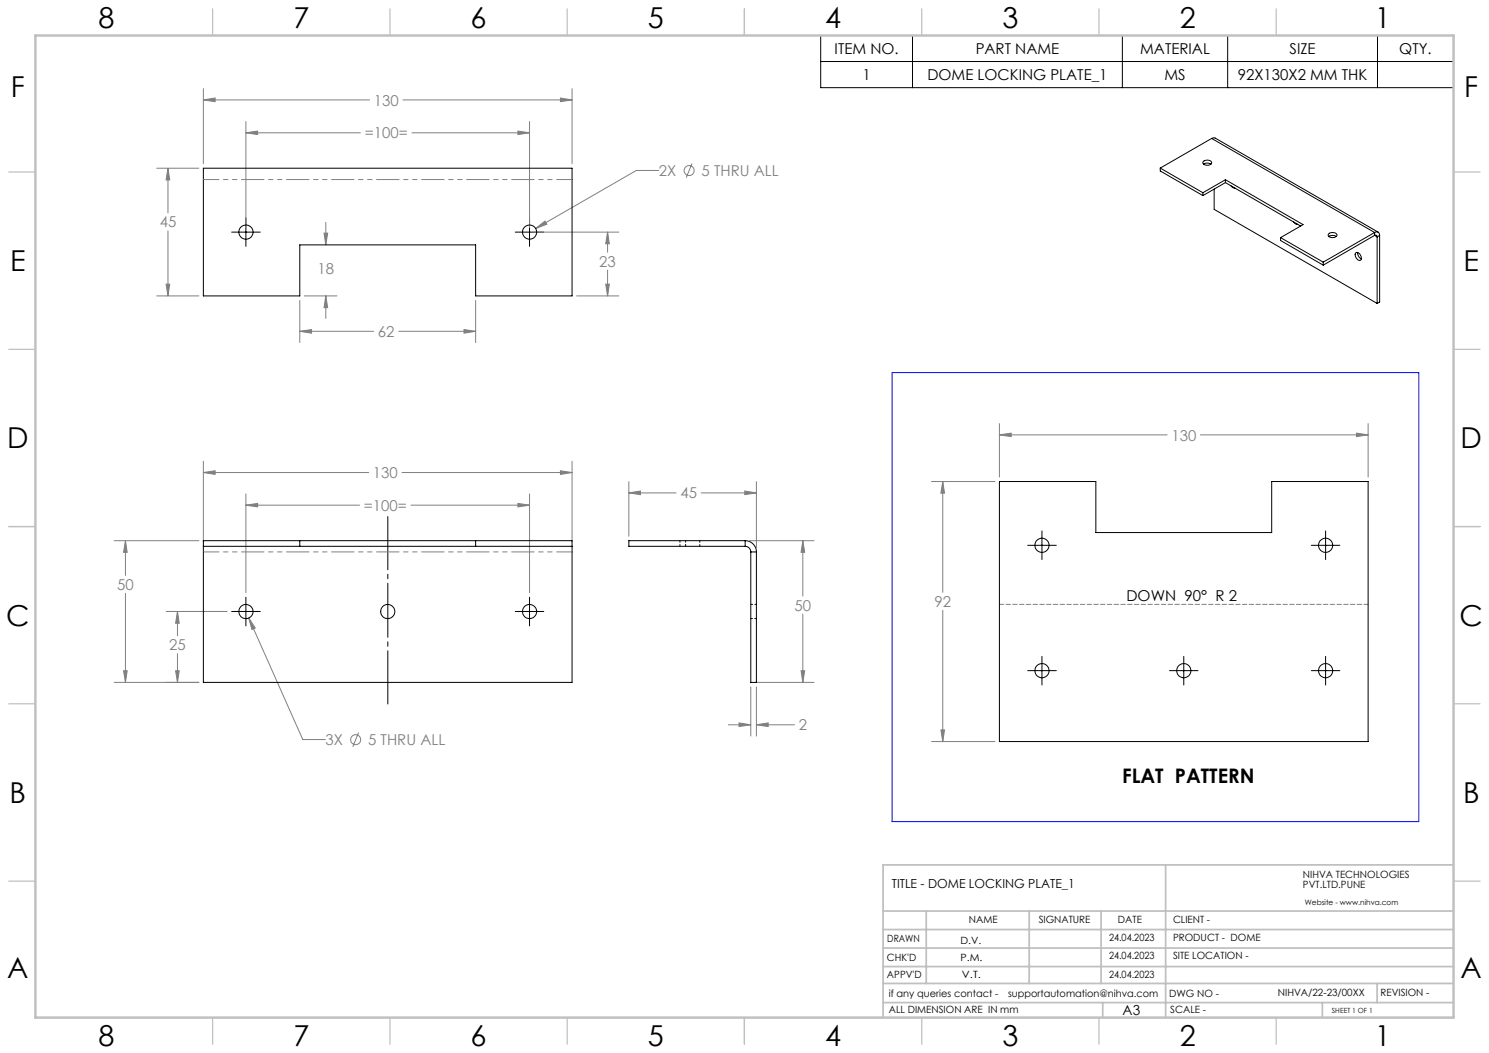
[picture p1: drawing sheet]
<svg xmlns="http://www.w3.org/2000/svg" width="420mm" height="297mm" viewBox="0 0 420 297" stroke-linecap="round" stroke-linejoin="round" font-family="sans-serif">
<g fill="none" stroke="#808080" stroke-width=".28">
<path d="M57.4 28.2l3.3-.5v1zM57.4 25v21.2M57.4 28.2h46.8M69.4 37.5l3.3-.5v1zM69.4 34.3v29.9M69.4 37.5h32.3M113.6 28.2h47.8M116.2 37.5h33.2M146.1 37l3.3 .5-3.3 .5zM149.4 34.3v29.9M158.1 27.7l3.3 .5-3.3 .5zM161.4 25v21.2"/>
<path d="M44.2 47.4h11.9M47.4 47.4l.5 3.4h-1.1zM47.4 47.4v12.7M185.8 48.1h-6.3l-28.4 16.3M195.2 46.1l-1.6 4M47.4 65.1v18.4M91.4 65.8h1l-.5 3.3zM91.9 62.7v6.4M150.6 65.5h24M151.1 64.4l2.6-2 .5 .8zM171.4 65.5l.5 3.3h-1zM171.4 65.5v5.7"/>
<path d="M171.4 76.2v7.3M44.2 83.5h11.9M46.8 80.1h1.1l-.5 3.4zM84.6 93.4l3.3-.4v1zM84.6 84.7v11.9M84.6 93.4h20.8M85.8 83.5h9.3M91.9 83.5l.5 3.3h-1zM91.9 83.5v6.3M112.5 93.4h21.7M130.9 93l3.3 .4-3.3 .6zM134.2 84.7v11.9"/>
<path d="M162.6 83.5h12M170.9 80.1h1l-.5 3.4zM281.9 119.5v15M385.9 119.5v15M57.4 133.3l3.3-.5v1zM57.4 130.1v22.7M57.4 133.3h46.6M69.4 139.3v27.9M113.4 133.3h48M149.4 139.3v27.9M158.1 132.8l3.3 .5-3.3 .5zM161.4 130.1v22.7"/>
<path d="M177.4 139l3.3-.5v1zM177.4 135.9v15.3M177.4 139h13.3M197.8 139h15.6M210.1 138.5l3.3 .5-3.3 .5zM213.4 135.9v18.5M262.7 135.8h17.9M265.9 135.8l.5 3.3h-1zM265.9 135.8v31.3M281.9 122.7l3.3-.5v1zM281.9 122.7h47.3M338.6 122.7h47.3"/>
<path d="M382.6 122.2l3.3 .5-3.3 .5zM32.2 152.5h23.9M35.4 152.5l.5 3.3h-1zM35.4 152.5v9.8M69.4 142.5l3.3-.5v1zM69.4 142.5h32M115.9 142.5h33.5M146.1 142l3.3 .5-3.3 .5zM211.5 152.5h18.1M226.4 152.5l.6 3.3h-1zM226.4 152.5v15.6M35.4 167.4v25.1"/>
<path d="M46.9 172.5h17.2M50.1 172.5l.5 3.3h-1.1zM50.1 172.5v6.8M70.2 174.3l1.8 2.8-1 .4zM70.2 174.3l15.2 34.3h6.4M226.4 173.2v19.3M265.9 172.1v37.1M32.2 192.5h23.9M34.9 189.2h1l-.5 3.3zM49.5 189.2h1.1l-.5 3.3zM50.1 184.4v8.1M211.8 193.7v13.9"/>
<path d="M213 192.5h16.6M213.4 193.7v13.9M226 189.2h1l-.6 3.3zM101.1 206.6l-1.6 4M205.4 204.4h6.4M208.5 203.9l3.3 .5-3.3 .5zM213.4 204.4l3.3-.5v1zM213.4 204.4h10.7M262.7 209.2h17.9M265.4 205.9h1l-.5 3.3z"/>
<circle cx="194.4" cy="48.1" r="1.42"/>
<circle cx="100.3" cy="208.6" r="1.41"/>
</g>
<g fill="none" stroke="#000" stroke-width=".28">
<path d="M231.5 10h178.5v14.7h-178.5zM231.5 17.4h178.5M257.4 10v14.7M316.6 10v14.7M346.3 10v14.7M388.5 10v14.7M65.3 65.5h8.1M69.4 61.4v8.1M145.3 65.5h8.1M149.4 61.4v8.1M289.9 153.8h8.1M293.9 149.8v8"/>
<path d="M369.9 153.8h8M373.9 149.8v8M65.3 172.5h8.1M69.4 168.4v8.1M145.3 172.5h8.1M149.4 168.4v8.1M289.9 189.2h8.1M293.9 185.1v8.1M329.9 189.2h8M333.9 185.1v8.1M369.9 189.2h8M373.9 185.1v8.1"/>
</g>
<path d="M109.4 198.6v-52.9" fill="none" stroke="#000" stroke-width=".28" stroke-dasharray="15.2 1.3 1.3 1.3" stroke-dashoffset=".2"/>
<path d="M281.9 170.5h104" fill="none" stroke="#808080" stroke-width=".28" stroke-dasharray="1.3 .6" stroke-dashoffset=".1"/>
<g fill="none" stroke="#c0c0c0" stroke-width=".35">
<path d="M60 2.5v7.5M110 2.5v7.5M160 2.5v7.5M210 2.5v7.5M260 2.5v7.5M310 2.5v7.5M360 2.5v7.5M2.5 48.5h7.5M410 48.5h7.5M2.5 98.5h7.5M410 98.5h7.5M2.5 148.5h7.5"/>
<path d="M410 148.5h7.5M2.5 198.5h7.5M410 198.5h7.5M2.5 248.5h7.5M410 248.5h7.5M60 287v7.5M110 287v7.5M160 287v7.5M210 287v7.5M260 287v7.5M310 287v7.5M360 287v7.5"/>
</g>
<g fill="none" stroke="#c0c0c0" stroke-width=".5">
<path d="M249.1 257h160.9M261.3 257v20.4M290.3 257v20.4M310.6 257v20.4M328.8 243.9v43.1M410 243.9h-160.9v43.1M249.1 272.6h160.9M249.1 267.4h160.9M249.1 262.2h160.9M249.1 277.4h160.9M388.4 277.4v5.4M249.1 282.8h160.9"/>
<path d="M311 282.8v4.2M373 282.8v4.2"/>
</g>
<path d="M10 10h400v277h-400z" fill="none" stroke="#c0c0c0" stroke-width=".7"/>
<path d="M251.6 105.1h148.6v126.6h-148.6z" fill="none" stroke="#00f" stroke-width=".28"/>
<path d="M57.4 133.3l3.3-.5v1zM158.1 132.8l3.3 .5-3.3 .5zM35.4 152.5l.5 3.3h-1zM34.9 189.2h1l-.5 3.3zM50.1 172.5l.5 3.3h-1.1zM49.5 189.2h1.1l-.5 3.3zM146.1 142l3.3 .5-3.3 .5zM69.4 142.5l3.3-.5v1zM70.2 174.3l.8 3.2 1-.4zM57.4 28.2l3.3-.5v1zM158.1 27.7l3.3 .5-3.3 .5zM84.6 93.4l3.3-.4v1zM130.9 93l3.3 .4-3.3 .6zM91.4 65.8h1l-.5 3.3zM91.9 83.5l.5 3.3h-1zM47.4 47.4l.5 3.4h-1.1zM46.8 80.1h1.1l-.5 3.4zM151.1 64.4l3.1-1.2-.5-.8zM171.4 65.5l.5 3.3h-1zM170.9 80.1h1l-.5 3.4zM146.1 37l3.3 .5-3.3 .5zM69.4 37.5l3.3-.5v1zM210.1 138.5l3.3 .5-3.3 .5zM177.4 139l3.3-.5v1zM226.4 152.5l.6 3.3h-1zM226 189.2h1l-.6 3.3zM208.5 203.9l3.3 .5-3.3 .5zM213.4 204.4l3.3-.5v1zM281.9 122.7l3.3-.5v1zM382.6 122.2l3.3 .5-3.3 .5zM265.4 205.9h1l-.5 3.3zM265.9 135.8l.5 3.3h-1z" fill="#808080"/>
<g fill="none" stroke="#000" stroke-width=".28">
<path d="M341.8 39l1-.1 45.9 26.6M341.8 39l-14.5 8.4M341.8 39l45.9 26.6M57.4 47.4h104v36.1h-27.2v-14.4h-49.6v14.4h-27.2zM327.3 47.4l12 7M327.3 47.4v.8l12 7M339.3 54.4v.8M339.5 45.5a1.5 1.5 0 0 1 2.3 .4 1.48 1.48 0 0 1-2.5 0zM339.5 46.3a1.86 1.86 0 0 1 2.1 0M342.5 53.3v5.8l45.9 26.5M345.7 50.7l21.9 12.7-6.4 3.6M345.7 50.7l-6.4 3.7"/>
<path d="M345.7 50.7v.8M345.7 51.5l21.2 12.2M345.7 51.5l-6.4 3.7M347.2 52.4l.6 .5 .5 .1M361.2 67l12 6.9M361.2 67v.8l12 7M364.9 62.6l.6 .6h.5M373.2 73.9v.9M374.8 65.9a1.34 1.34 0 0 1 2.3 .6 1.53 1.53 0 0 1-2.5-.2zM374.9 66.7l.1-.1a1.86 1.86 0 0 1 1.9 .1M382.5 71.2a1.42 1.42 0 0 1 1.2 2.2 1.49 1.49 0 0 1-1.2-2.2zM383 71.2l-.1 .2a1.9 1.9 0 0 0 1.1 1.6"/>
<path d="M387.7 66.4a.44 .44 0 0 1 .5 0 .44 .44 0 0 1 .2 .4M387.7 65.6a.87 .87 0 0 1 1-.1 .87 .87 0 0 1 .4 .9M387.7 65.6l-14.5 8.3M387.7 65.6v.8M387.7 66.4l-14.5 8.4M387.7 66.4l.7 .4M388.4 66.8v18.8M389.1 66.4l-.7 .4M389.1 66.4v18.8l-.7 .4M281.9 135.8h27.2v14.4h49.6v-14.4h27.2v73.4h-104zM57.4 154.1v38.4h104v-38.4M57.4 154.1v-1.6h104v1.6"/>
<path d="M57.4 154.1h104M84.6 152.5v1.6M134.2 152.5v1.6M210.2 154.1a1.57 1.57 0 0 1 1.6 1.6M210.2 152.5a3.2 3.2 0 0 1 3.2 3.2M210.2 152.5h-32.8v1.6h32.8M210.2 152.5v1.6M211.8 155.7v36.8h1.6v-36.8M211.8 155.7h1.6"/>
<circle cx="69.4" cy="65.5" r="2"/>
<circle cx="149.4" cy="65.5" r="2"/>
<circle cx="293.9" cy="153.8" r="2"/>
<circle cx="373.9" cy="153.8" r="2"/>
<circle cx="69.4" cy="172.5" r="1.99"/>
<circle cx="109.4" cy="172.5" r="1.99"/>
<circle cx="149.4" cy="172.5" r="1.99"/>
<circle cx="293.9" cy="189.2" r="2"/>
<circle cx="333.9" cy="189.2" r="2"/>
<circle cx="373.9" cy="189.2" r="2"/>
</g>
<path d="M57.4 50.6h104M57.4 155.7h104" fill="none" stroke="#808080" stroke-width=".28" stroke-dasharray="6.3 1.3 1.3 1.3 1.3 1.3" stroke-dashoffset="2"/>
<path d="M191.8 154.1v-1.6M193.4 152.5v1.6M197.4 154.1v-1.6M211.8 174.5h1.6M213.4 170.5h-1.6" fill="none" stroke="#000" stroke-width=".28" stroke-dasharray="1.3 .6" stroke-dashoffset=".8"/>
<g font-size="8.1">
<text x="27.8" y="8">8</text>
<text x="82.8" y="8">7</text>
<text x="132.8" y="8">6</text>
<text x="182.8" y="8">5</text>
<text x="232.8" y="8">4</text>
<text x="282.8" y="8">3</text>
<text x="332.8" y="8">2</text>
<text x="387.8" y="8">1</text>
<text x="3" y="27.2">F</text>
<text x="413" y="27.2">F</text>
<text x="2.8" y="76.5">E</text>
<text x="412.8" y="76.5">E</text>
<text x="2" y="126.5">D</text>
<text x="412" y="126.5">D</text>
<text x="1.7" y="176.5">C</text>
<text x="411.7" y="176.5">C</text>
<text x="2.7" y="226.5">B</text>
<text x="412.7" y="226.5">B</text>
<text x="2" y="275.7">A</text>
<text x="412" y="275.7">A</text>
<text x="27.8" y="295">8</text>
<text x="82.8" y="295">7</text>
<text x="132.8" y="295">6</text>
<text x="182.8" y="295">5</text>
<text x="232.8" y="295">4</text>
<text x="282.8" y="295">3</text>
<text x="332.8" y="295">2</text>
<text x="387.8" y="295">1</text>
</g>
<text font-size="5.6" x="316.5" y="220.9">FLAT PATTERN</text>
<g font-size="4.2">
<text x="235.4" y="15.2">ITEM NO.</text>
<text x="275.2" y="15.2">PART NAME</text>
<text x="321.6" y="15.2">MATERIAL</text>
<text x="363.7" y="15.2">SIZE</text>
<text x="394.7" y="15.2">QTY.</text>
<text x="243.3" y="22.6">1</text>
<text x="261.6" y="22.6">DOME LOCKING PLATE_1</text>
<text x="328.5" y="22.6">MS</text>
<text x="349.1" y="22.6">92X130X2 MM THK</text>
<text x="317.7" y="169.6">DOWN 90° R 2</text>
</g>
<g font-size="4.2" fill="#808080">
<text x="105.4" y="29.8">130</text>
<text x="102.9" y="39">=100=</text>
<text x="185.8" y="49.6">2X</text>
<text x="197.9" y="49.6">5 THRU ALL</text>
<text x="45" y="64.2">45</text>
<text x="89.6" y="77.2">18</text>
<text x="169" y="75.3">23</text>
<text x="106.6" y="95">62</text>
<text x="330.4" y="124.2">130</text>
<text x="105.2" y="134.9">130</text>
<text x="191.9" y="140.6">45</text>
<text x="102.6" y="144.1">=100=</text>
<text x="33" y="166.4">50</text>
<text x="224.1" y="172.2">50</text>
<text x="263.6" y="171.2">92</text>
<text x="47.7" y="183.4">25</text>
<text x="225.3" y="206">2</text>
<text x="91.8" y="210.2">3X</text>
<text x="103.8" y="210.2">5 THRU ALL</text>
</g>
<text font-size="3.9" x="316.7" y="286.4">A3</text>
<text font-size="3.5" x="251.6" y="250.5">TITLE - DOME LOCKING PLATE_1</text>
<g font-size="2.8">
<text x="367.5" y="247.7">NIHVA TECHNOLOGIES</text>
<text x="367.5" y="250.5">PVT.LTD.PUNE</text>
<text x="273.3" y="260.4">NAME</text>
<text x="293" y="260.4">SIGNATURE</text>
<text x="315.3" y="260.5">DATE</text>
<text x="330.9" y="260.5">CLIENT -</text>
<text x="250.3" y="265.7">DRAWN</text>
<text x="270.9" y="266.1">D.V.</text>
<text x="312.8" y="265.5">24.04.2023</text>
<text x="330.9" y="265.5">PRODUCT - DOME</text>
<text x="250.2" y="271.1">CHK'D</text>
<text x="250.2" y="275.8">APPV'D</text>
<text x="270.9" y="271.1">P.M.</text>
<text x="271.3" y="275.8">V.T.</text>
<text x="312.8" y="270.6">24.04.2023</text>
<text x="312.8" y="275.8">24.04.2023</text>
<text x="330.9" y="270.6">SITE LOCATION -</text>
<text x="250.7" y="281.1">if any queries contact -</text>
<text x="284.3" y="281.1">supportautomation@nihva.com</text>
<text x="329.8" y="281.3">DWG NO -</text>
<text x="360.5" y="281.1">NIHVA/22-23/00XX</text>
<text x="389.4" y="281.1">REVISION -</text>
<text x="250.7" y="285.6">ALL DIMENSION ARE IN mm</text>
<text x="330.1" y="285.7">SCALE -</text>
</g>
<text font-size="2.1" x="368.1" y="255.1">Website - www.nihva.com</text>
<text font-size="2" x="375.7" y="285.6">SHEET 1 OF 1</text>
</svg>
